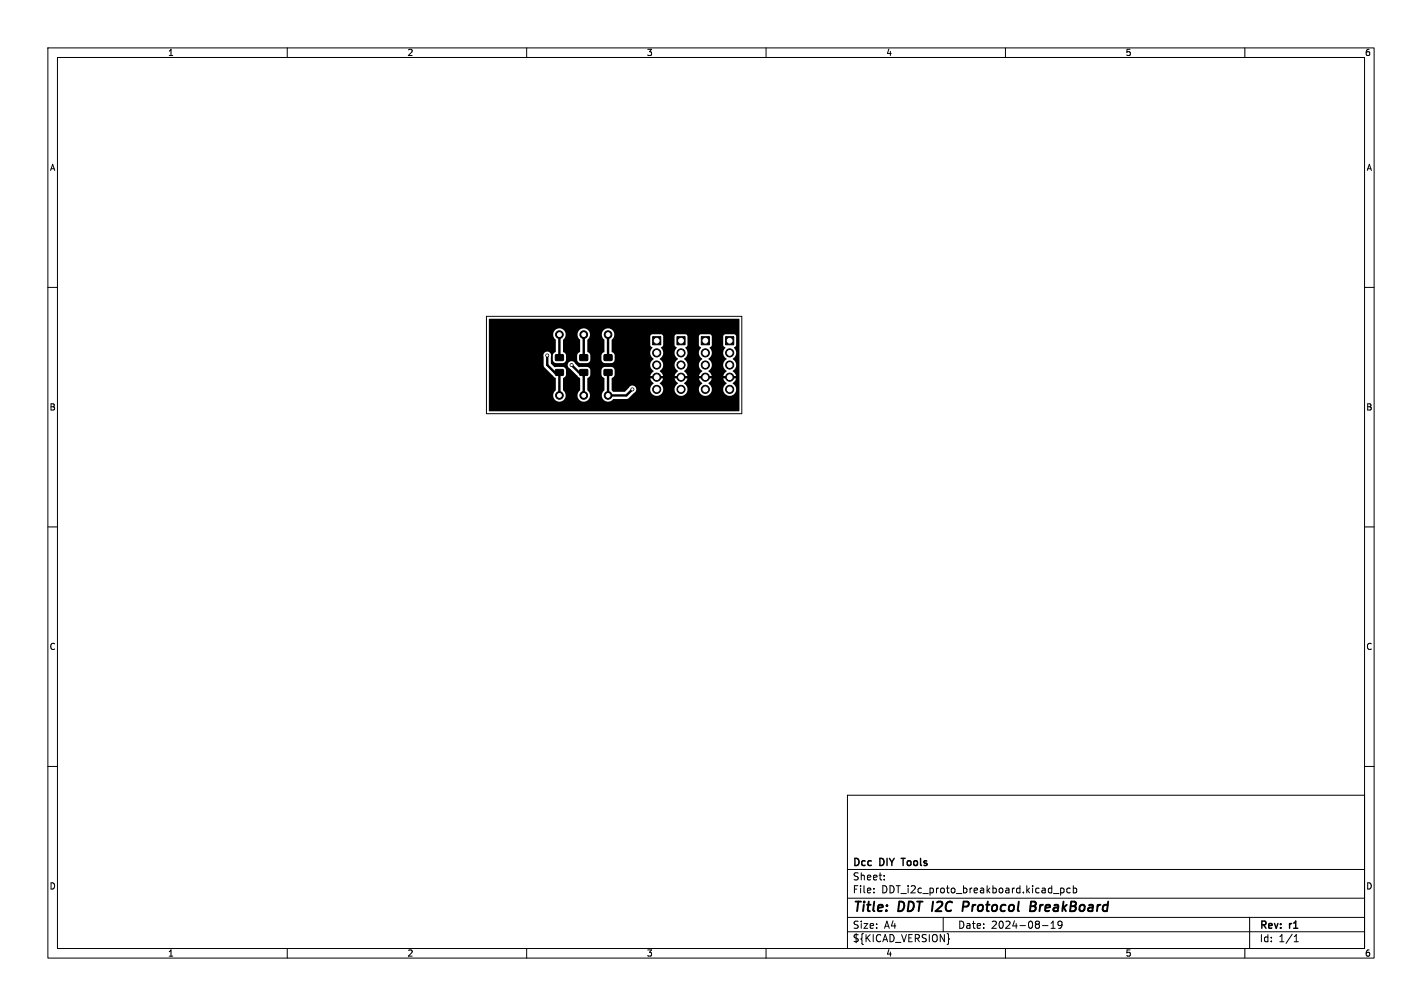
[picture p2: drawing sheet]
<svg xmlns="http://www.w3.org/2000/svg" width="297mm" height="210mm" viewBox="0 0 297 210" stroke-linecap="round" stroke-linejoin="round" font-family="sans-serif">
<g fill="none" stroke="#000" stroke-width=".21">
<path d="M10 10h277v190h-277zM12 12h273v186h-273zM60 10v2M110 10v2M160 10v2M210 10v2M260 10v2M10 60h2M285 60h2M101.6 66h53.3v20.4h-53.3zM10 110h2M285 110h2"/>
<path d="M10 160h2M285 160h2M177 166h108v32h-108zM60 198v2M110 198v2M160 198v2M177 194.5h108M177 191.5h108M177 187.5h108M177 181.5h108M182.5 186.3v.1M182.5 185.5v.1"/>
<path d="M184.7 183.6v.1M184.7 182.8v.1M197 191.5v3M198.1 195.8l.2 .2-.2 .2M210 198v2M217.7 193.2h1.2M219.5 193.8h.9M219.5 192.7l.5-.4v1.5M220 186.5h1.2M221.5 185.4v1.5M221.5 185.5l.5-.1 .2 .3-.1 .6h-.6M221.8 192.9l-.3 .3h-.3l-.2-.3 .1-.5 .4-.1 .2 .1a.99 .99 0 0 1-.3 1.4h-.3"/>
<path d="M223.5 185.5l-.4-.1-.3 .3 .2 .6h.5M224.2 185.5l.4-.1 .3 .3-.2 .6h-.5M224.2 184.9v1.5M260 198v2M261 191.5v6.5M270.3 196.6h.9M270.3 195.5l.4-.4v1.5"/>
</g>
<path d="M202 188.2h-.7l-.3 2M202.1 189.2l-1 .1M215.2 189.2h.7M215.4 188.2h.6l.3 .2v.4l-.4 .4 .3 .1a.58 .58 0 0 1-.3 .9h-.8z" fill="none" stroke="#000" stroke-width=".4"/>
<path d="M188.2 179.2h.9" fill="none" stroke="#000" stroke-width=".3"/>
<g fill="#000" stroke="#000" stroke-width=".21">
<path d="M116 74.1h1.6v1.1h-1.6zM116 77.2h1.6v1.1h-1.6zM121.1 74.1h1.6v1.1h-1.6zM121.1 77.2h1.6v1.1h-1.6zM126.2 74.1h1.6v1.1h-1.6zM126.2 77.2h1.6v1.1h-1.6zM136.3 70.3h1.7v1.7h-1.7zM141.4 70.3h1.7v1.7h-1.7zM146.5 70.3h1.7v1.7h-1.7zM151.6 70.3h1.6v1.7h-1.6z"/>
<circle cx="114.3" cy="74.2" r=".3"/>
<circle cx="116.8" cy="69.8" r=".8"/>
<circle cx="119.4" cy="76.2" r=".3"/>
<circle cx="121.9" cy="69.8" r=".8"/>
<circle cx="127" cy="69.8" r=".8"/>
<circle cx="137.2" cy="76.2" r=".85"/>
<circle cx="137.2" cy="73.7" r=".85"/>
<circle cx="137.2" cy="78.7" r=".85"/>
<circle cx="142.2" cy="76.2" r=".85"/>
<circle cx="142.2" cy="78.7" r=".85"/>
<circle cx="142.2" cy="73.7" r=".85"/>
<circle cx="147.3" cy="73.7" r=".85"/>
<circle cx="147.3" cy="76.2" r=".85"/>
<circle cx="147.3" cy="78.7" r=".85"/>
<circle cx="152.4" cy="76.2" r=".85"/>
<circle cx="152.4" cy="78.7" r=".85"/>
<circle cx="152.4" cy="73.7" r=".85"/>
<circle cx="116.8" cy="82.5" r=".8"/>
<circle cx="121.9" cy="82.5" r=".8"/>
<circle cx="127" cy="82.5" r=".8"/>
<circle cx="132.1" cy="81.3" r=".3"/>
<circle cx="137.2" cy="81.3" r=".85"/>
<circle cx="142.2" cy="81.3" r=".85"/>
<circle cx="147.3" cy="81.3" r=".85"/>
<circle cx="152.4" cy="81.3" r=".85"/>
</g>
<path d="M114.3 74.2v2l1.5 1.5h1v4.9M116.8 69.9v4.8M119.4 76.2l1.5 1.5h1v4.9M121.9 69.9v4.8M127 69.9v4.8M127 77.7v4.9h3.8l1.3-1.3" fill="none" stroke="#000" stroke-width=".5"/>
<path d="M102.1 66.6h52.3v19.2l-52.2 .1-.1-.2v-11.5h11.4l.1 2.4 2.5 2.4v2.5a1.32 1.32 0 0 0-.2 2 1.32 1.32 0 0 0 2-.1 1.32 1.32 0 0 0-.3-2v-2.4l.6-.7-.1-1.3-.5-.4-1.8 .1-.4-.5h3.2l.2 .5 2.3 2.2 .1 2.5a1.33 1.33 0 0 0-.3 2 1.33 1.33 0 0 0 2 0 1.33 1.33 0 0 0-.2-2v-2.4l.5-.5 .1-1.2h2.3l.1 1.2 .5 .5v2.4a1.35 1.35 0 0 0-.1 2.1 1.35 1.35 0 0 0 2-.2h2.9l1.4-1.3a.81 .81 0 0 0 .2-1.3 .81 .81 0 0 0-1.3 .3l-.8 .8h-2.4l-.3-.3v-2.5l.4-.4 .2-.4v-1l-.5-.5-1.7-.1-.4 .3-.2 .4h-2.3l-.2-.4-.2-.2h-2l-.8-.8a.81 .81 0 0 0-.9-.5 .81 .81 0 0 0-.6 .8h-3.2l-.3-.3v-1.7h.4v1.2l.2 .2 .5 .2h1.3l.4-.2 .3-.4v-1h2.3l.1 1.2 .2 .2 .4 .2h1.4l.4-.2 .3-.4v-1h2.3v1l.3 .4 .4 .2h1.5l.3-.2 .3-.4v-1.1l-.3-.4h7.7l.2 .6 .5 .7a1.48 1.48 0 0 0 0 2.5l-.5 .6-.2 .4h.9v.5h-.9l.3 .6 .4 .4a1.43 1.43 0 0 0-.7 1.5 1.43 1.43 0 0 0 1.4 1.1 1.41 1.41 0 0 0 1.3-1 1.41 1.41 0 0 0-.7-1.6l.5-.6 .2-.4h-.9v-.5h.9l-.3-.6-.4-.4a1.55 1.55 0 0 0 0-2.6l.5-.6 .2-.6h2.4a1.67 1.67 0 0 0 .7 1.3 1.48 1.48 0 0 0 0 2.5l-.5 .6-.2 .4h.9v.5h-.9l.3 .6 .4 .4a1.43 1.43 0 0 0-.7 1.5 1.43 1.43 0 0 0 1.3 1.1 1.41 1.41 0 0 0 1.4-1 1.41 1.41 0 0 0-.7-1.6l.5-.6 .2-.4h-.9v-.5h.9l-.3-.6-.4-.4a1.55 1.55 0 0 0 0-2.6l.5-.6 .2-.6h2.4a1.67 1.67 0 0 0 .7 1.3 1.48 1.48 0 0 0 0 2.5l-.6 .6-.1 .4h.9v.5h-.9l.3 .6 .4 .4a1.43 1.43 0 0 0-.7 1.5 1.43 1.43 0 0 0 1.3 1.1 1.41 1.41 0 0 0 1.3-1 1.41 1.41 0 0 0-.6-1.6l.5-.6 .2-.4h-.9v-.5h.9l-.3-.6-.4-.4a1.55 1.55 0 0 0 0-2.6l.5-.6 .2-.6h2.3a1.67 1.67 0 0 0 .8 1.3 1.48 1.48 0 0 0 0 2.5l-.6 .6-.1 .4h.9v.5h-.9l.3 .6 .4 .4a1.43 1.43 0 0 0-.7 1.5 1.43 1.43 0 0 0 1.3 1.1 1.41 1.41 0 0 0 1.3-1 1.41 1.41 0 0 0-.7-1.6l.6-.6 .1-.4h-.9v-.5h.9l-.3-.6-.4-.4a1.55 1.55 0 0 0 0-2.6 1.5 1.5 0 0 0 .3-2.4l.5-.5-.1-1.8-.4-.4h-1.9l-.3 .2v2.1l.4 .5-.4 .6-.1 .5h-2.3l-.1-.5-.4-.6 .5-.6v-1.8l-.4-.4h-1.9l-.4 .2v2.1l.4 .5-.4 .6v.5h-2.4l-.1-.5-.4-.6 .5-.6v-1.8l-.4-.4h-1.9l-.4 .2v2.1l.5 .5-.4 .6-.1 .5h-2.4l-.1-.5-.4-.6 .5-.6v-1.8l-.4-.4h-1.9l-.3 .2-.1 2.1 .5 .5-.4 .6-.1 .5h-7.7l-.3-.3v-2.5a1.32 1.32 0 0 0 .1-2 1.32 1.32 0 0 0-2 .1 1.32 1.32 0 0 0 .3 2v2.4l-.4 .4-.2 .4h-2.3l-.2-.4-.4-.4v-2.4a1.33 1.33 0 0 0 .2-2 1.33 1.33 0 0 0-2 0 1.33 1.33 0 0 0 .3 2v2.4l-.5 .4-.2 .4h-2.3l-.1-.4-.5-.4v-2.4a1.33 1.33 0 0 0 .2-2 1.33 1.33 0 0 0-2 0 1.33 1.33 0 0 0 .3 2v2.5l-.5 .3-.1 .4h-.4v-.2a.81 .81 0 0 0-.9-.6 .81 .81 0 0 0-.7 .8h-11.4z" fill="#000"/>
<g fill="#fff" stroke="#fff" stroke-width=".21">
<circle cx="119.4" cy="76.2" r=".15"/>
<circle cx="114.3" cy="74.2" r=".15"/>
<circle cx="132.1" cy="81.3" r=".15"/>
<circle cx="142.2" cy="71.1" r=".5"/>
<circle cx="142.2" cy="73.7" r=".5"/>
<circle cx="142.2" cy="76.2" r=".5"/>
<circle cx="142.2" cy="78.7" r=".5"/>
<circle cx="142.2" cy="81.3" r=".5"/>
<circle cx="147.3" cy="71.1" r=".5"/>
<circle cx="147.3" cy="73.7" r=".5"/>
<circle cx="147.3" cy="76.2" r=".5"/>
<circle cx="147.3" cy="78.7" r=".5"/>
<circle cx="147.3" cy="81.3" r=".5"/>
<circle cx="137.2" cy="71.1" r=".5"/>
<circle cx="137.2" cy="73.7" r=".5"/>
<circle cx="137.2" cy="76.2" r=".5"/>
<circle cx="137.2" cy="78.7" r=".5"/>
<circle cx="137.2" cy="81.3" r=".5"/>
<circle cx="121.9" cy="69.9" r=".4"/>
<circle cx="121.9" cy="82.6" r=".4"/>
<circle cx="127" cy="69.9" r=".4"/>
<circle cx="127" cy="82.6" r=".4"/>
<circle cx="116.8" cy="69.9" r=".4"/>
<circle cx="116.8" cy="82.6" r=".4"/>
<circle cx="152.4" cy="71.1" r=".5"/>
<circle cx="152.4" cy="73.7" r=".5"/>
<circle cx="152.4" cy="76.2" r=".5"/>
<circle cx="152.4" cy="78.7" r=".5"/>
<circle cx="152.4" cy="81.3" r=".5"/>
</g>
<g font-size="2.8">
<text x="178" y="190.9">Title:</text>
<text x="187.7" y="190.9">DDT I2C</text>
<text x="202.7" y="190.9">Protocol</text>
<text x="217.6" y="190.9">BreakBoard</text>
</g>
<g font-size="2.1">
<text x="178" y="184">Sheet:</text>
<text x="178" y="181.2">Dcc</text>
<text x="183.8" y="181.2">DIY</text>
<text x="189.1" y="181.2">Tools</text>
<text x="178" y="186.7">File:</text>
<text x="184.1" y="186.7">DDT_i2c_proto_breakboard.kicad_pcb</text>
<text x="178" y="196.9">${KICAD_VERSION}</text>
<text x="178" y="194.1">Size:</text>
<text x="184.7" y="194.1">A4</text>
<text x="200" y="194.1">Date:</text>
<text x="207" y="194.1">2024-08-19</text>
<text x="263" y="194.3">Rev:</text>
<text x="263" y="196.9">Id:</text>
<text x="267.1" y="196.9">1/1</text>
<text x="269.4" y="194.3">r1</text>
</g>
<g font-size="1.8">
<text x="35" y="11.9">1</text>
<text x="85" y="11.9">2</text>
<text x="135" y="11.9">3</text>
<text x="185" y="11.9">4</text>
<text x="235" y="11.9">5</text>
<text x="285" y="11.9">6</text>
<text x="10.3" y="35.9">A</text>
<text x="285.4" y="35.9">A</text>
<text x="10.3" y="85.9">B</text>
<text x="285.3" y="85.9">B</text>
<text x="10.3" y="135.9">C</text>
<text x="285.3" y="135.9">C</text>
<text x="10.3" y="185.9">D</text>
<text x="285.3" y="185.9">D</text>
<text x="35" y="199.9">1</text>
<text x="85" y="199.9">2</text>
<text x="135" y="199.9">3</text>
<text x="185" y="199.9">4</text>
<text x="235" y="199.9">5</text>
<text x="285" y="199.9">6</text>
</g>
</svg>
